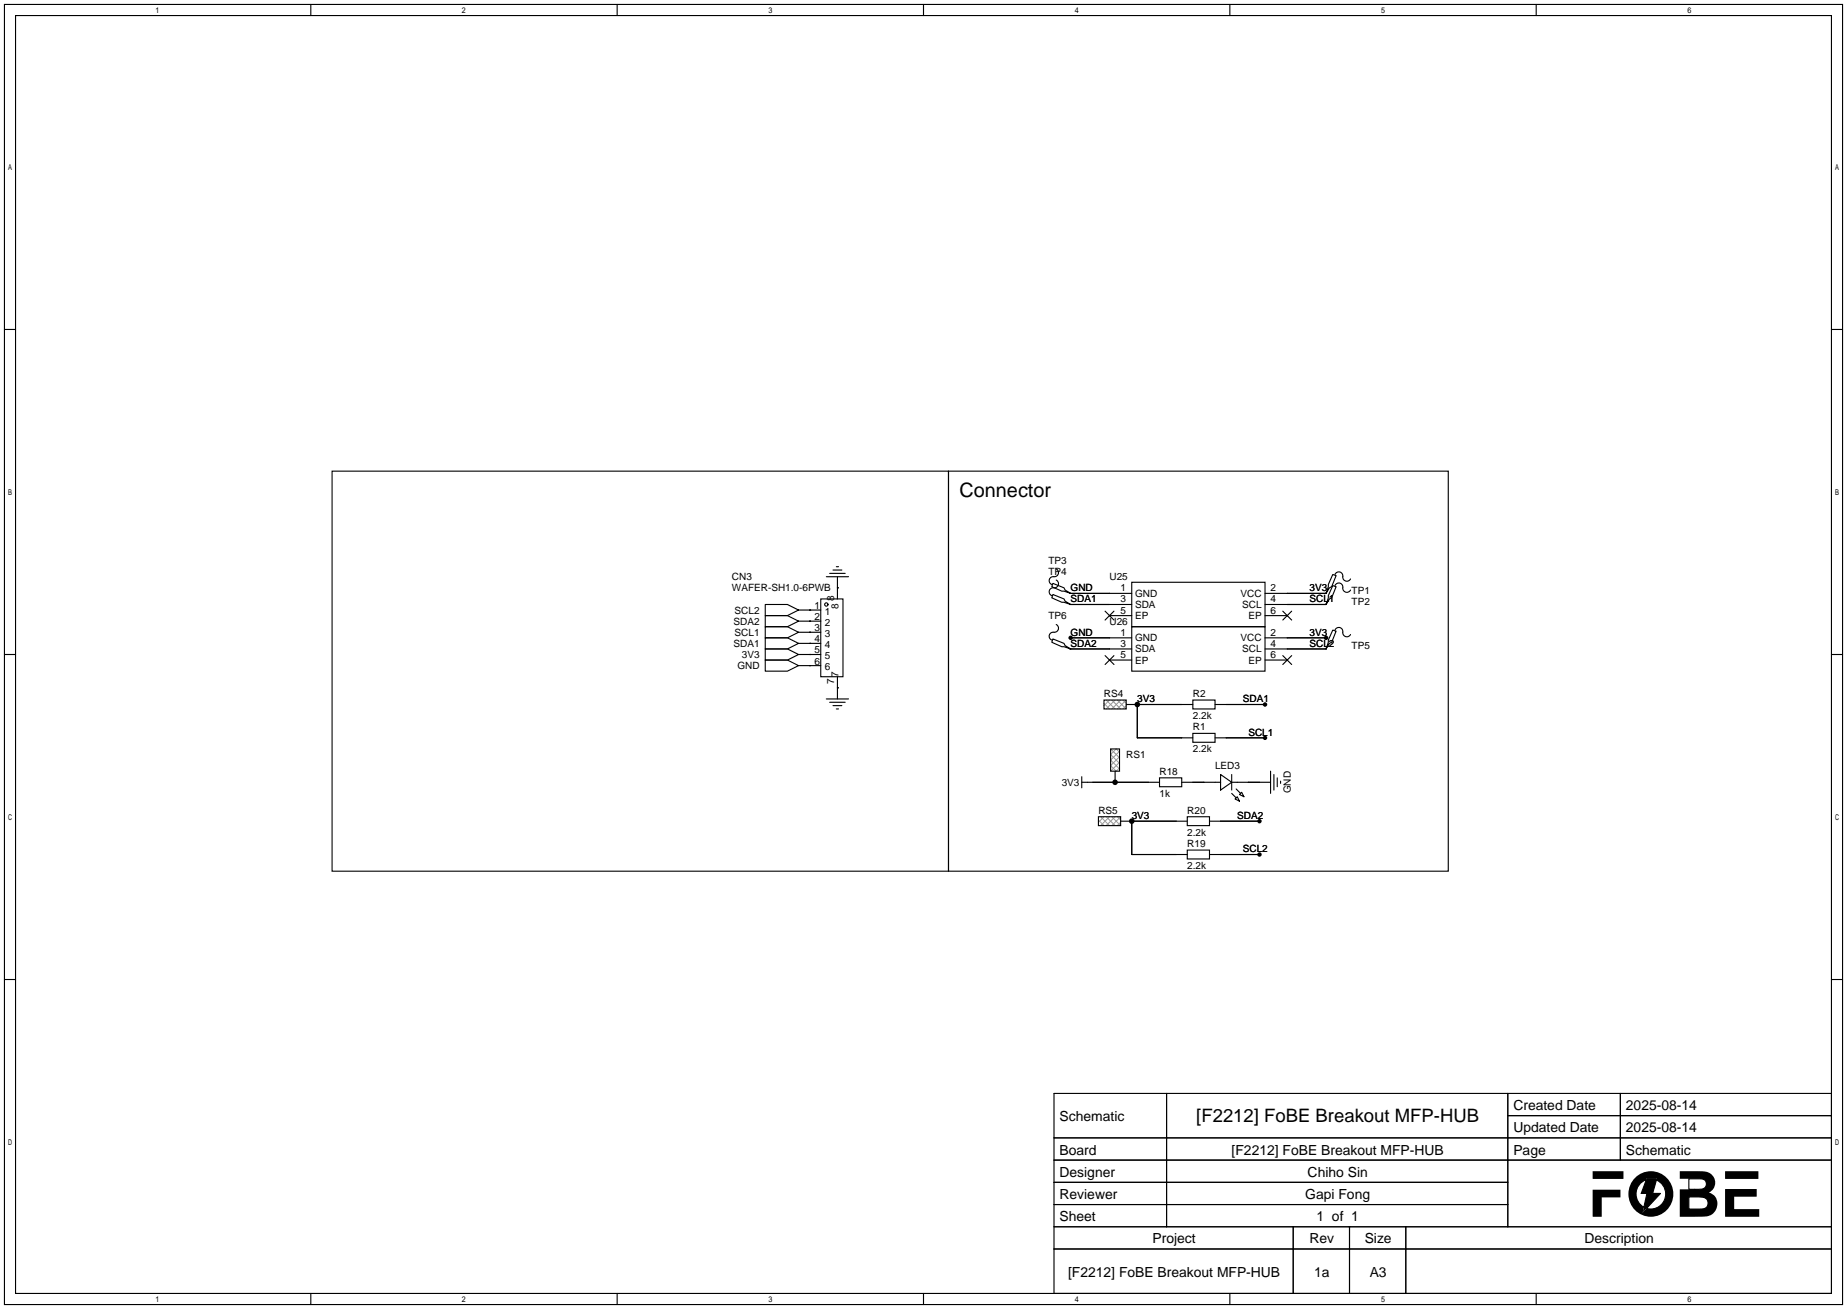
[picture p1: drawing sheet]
<svg xmlns="http://www.w3.org/2000/svg" width="422mm" height="299mm" viewBox="0 0 422 299" stroke-linecap="round" stroke-linejoin="round" font-family="sans-serif">
<g fill="#000">
<path d="M364.2 271.9h6.4v1.8h-4.3v4.4h-2.1zM364.2 267.7h7.1v1.8h-7.1zM376.7 269.3h2.2l-.9 3.5h1.8l-4.1 4.4 1-4.4h-1.4zM394.5 271.8h7.3v1.7h-5.2v2.9h5.7v1.7h-7.8zM394.5 267.7h7.6v1.8h-7.6z"/>
<path d="M372.4 272.9a5.2 5.2 0 0 0 10.3 0 5.2 5.2 0 0 0-10.3 0zM375 270.6l1.5-1 .2-.3h2.2l-.1 .4a3.4 3.4 0 0 1 2 4.3 3.4 3.4 0 0 1-4.2 2.2l-.9 1 .2-1.2a3.5 3.5 0 0 1-.9-5.4z"/>
<path d="M384.2 267.7v1.7l4.4 .1a1.26 1.26 0 0 1 1.6 1.2 1.26 1.26 0 0 1-1.6 1.1l-4.4 .1v6.2h3.5a7.2 7.2 0 0 0 3.9-.5 2.97 2.97 0 0 0 .7-4.1l-.5-.4-1-.5a2.6 2.6 0 0 0 1.3-3.2 2.6 2.6 0 0 0-3-1.7zM386.2 273.6h1.7a2.43 2.43 0 0 1 2.6 .9v1.2l-.6 .5-3.7 .2z"/>
<circle cx="244.9" cy="145.8" r=".51"/>
<circle cx="303.3" cy="145.8" r=".51"/>
<circle cx="255" cy="178.8" r=".63"/>
<circle cx="260.1" cy="161" r=".63"/>
<circle cx="289.3" cy="161" r=".51"/>
<circle cx="289.3" cy="168.7" r=".51"/>
<circle cx="258.8" cy="187.7" r=".63"/>
<circle cx="288" cy="195.3" r=".51"/>
<circle cx="288" cy="187.7" r=".51"/>
</g>
<g fill="none" stroke="#000" stroke-width=".25">
<path d="M1 1h420.4v297.2h-420.4zM3.6 3.6h415.2v292.1h-415.2zM71.1 1v2.6M141.1 1v2.6M211.2 1v2.6M281.3 1v2.6M351.3 1v2.6M1 75.3h2.6M418.8 75.3h2.6M75.9 107.7h141v91.4h-141zM216.9 107.7h114.3v91.4h-114.3zM175 138.2h5.1l2.5 1.2-2.5 1.3h-5.1z"/>
<path d="M182.6 139.4h5.1M185.2 139.4h.1M187.7 136.9h5.1v17.8h-5.1zM189 131.8h5.1M189.7 131.1h3.6M190.5 130.3h2M191.3 129.5h.5M191.5 134.4h.1M191.5 131.8v5.1M240.8 133.3l2.5 1.1 .3 .5 1.3 .7-1.6-.5h-.5l-2.3-1zM240.8 135.9l2.5 1 .3 .5 1.3 .8-1.6-.5h-.5l-2.3-1zM241.6 130a.98 .98 0 0 1 .4 1.3 .98 .98 0 0 1-1.3 .5 .93 .93 0 0 0-.8 .8 .93 .93 0 0 0 .6 1"/>
<path d="M241.6 132.6a.98 .98 0 0 1 .4 1.3 .98 .98 0 0 1-1.3 .5 .93 .93 0 0 0-.8 .8 .93 .93 0 0 0 .6 .9M244.6 138.2h14.2M244.6 135.6h14.2M252.7 139.7l2.1 2M254.8 139.7l-2.1 2M258.8 133.1h30.5v10.2h-30.5zM289.3 138.2h14M289.3 135.6h14M293.4 139.7l2 2M295.4 139.7l-2 2M303.3 135.4v.2M303.3 137.9v.3"/>
<path d="M304.8 131.3l.8 .3-1.1 2.5-.5 .3-.7 1.2 .5-1.5v-.5zM304.8 133.9l.8 .2-1.1 2.6-.5 .2-.7 1.3 .5-1.5v-.6zM305.3 131.3a.93 .93 0 0 1 1.1-.5 .93 .93 0 0 1 .7 1 .94 .94 0 0 0 .7 1 .94 .94 0 0 0 1.1-.5M305.3 133.9a.93 .93 0 0 1 1.1-.6 .93 .93 0 0 1 .7 1.1 .94 .94 0 0 0 .7 1 .94 .94 0 0 0 1.1-.5M1 149.6h2.6M175 140.7h5.1l2.5 1.3-2.5 1.3h-5.1zM175 143.3h5.1l2.5 1.2-2.5 1.3h-5.1zM175 145.8h5.1l2.5 1.3-2.5 1.2h-5.1zM175 150.9h5.1l2.5 1.2-2.5 1.3h-5.1zM175 148.3h5.1l2.5 1.3-2.5 1.3h-5.1zM182.6 149.6h5.1M182.6 142h5.1"/>
<path d="M182.6 144.5h5.1M182.6 147.1h5.1M182.6 152.1h5.1M185.2 142h.1M185.2 144.5h.1M185.2 147.1h.1M185.2 152.1h.1M185.2 149.6h.1M189 159.8h5.1M191.5 157.2h.1M191.5 154.7v5.1M240.8 146l2.5 1.1 .3 .5 1.3 .7-1.6-.5h-.5l-2.3-1z"/>
<path d="M241.6 142.7a.98 .98 0 0 1 .4 1.3 .98 .98 0 0 1-1.3 .5 .93 .93 0 0 0-.8 .8 .93 .93 0 0 0 .6 1M244.6 148.3h14.2M244.9 145.8h13.9M252.7 149.9l2.1 2M253.7 140.7h5.1M253.7 150.9h5.1M254.8 149.9l-2.1 2M258.8 143.3h30.5v10.1h-30.5zM289.3 140.7h5.1M289.3 148.3h14M289.3 145.8h14M289.3 150.9h5.1"/>
<path d="M293.4 149.9l2 2M295.4 149.9l-2 2M303.3 148.1v.2M304.8 144l.8 .3-1.1 2.5-.5 .3-.7 1.2 .5-1.5v-.5zM305.3 144a.93 .93 0 0 1 1.1-.5 .93 .93 0 0 1 .7 1 .94 .94 0 0 0 .7 1 .94 .94 0 0 0 1.1-.5M418.8 149.6h2.6M189.7 160.5h3.6M190.5 161.3h2M191.3 162.1h.5M247.4 178.8h17.8M247.4 177.5v2.6M252.5 160h5.1v2.1h-5.1z"/>
<path d="M254 171.2h2v5.1h-2zM255 176.3v2.5M257.6 161h15.2M260.1 161v7.7h12.7M265.2 177.8h5.1v2h-5.1zM270.3 178.8h8.8M272.8 167.6h5.1v2.1h-5.1zM272.8 160h5.1v2.1h-5.1zM277.9 168.7h11.4M277.9 161h11.4M279.1 177l2.6 1.8-2.6 1.8zM281.7 178.8h8.9"/>
<path d="M281.7 177v3.6M290.6 176.3v5.1M291.3 177v3.6M292.1 177.8v2M292.9 178.6v.5M251.2 186.7h5.1v2h-5.1zM256.3 187.7h15.2M258.8 187.7v7.6h12.7M271.5 194.3h5.1v2h-5.1zM271.5 186.7h5.1v2h-5.1zM276.6 195.3h11.4M276.6 187.7h11.4"/>
<path d="M281.7 181.4l1 1M282.4 182.6l.6-.5 .5 1zM282.7 180.3l1 1.1M283.5 181.6l.5-.5 .5 1zM1 223.9h2.6M418.8 223.9h2.6M241 249.9h177.8v45.8h-177.8zM266.8 249.9v30.5M344.8 249.9v30.5M344.8 255h74M370.6 249.9v15.3M241 260.1h177.8"/>
<path d="M241 265.2h177.8M241 270.3h103.8M241 275.3h103.8M375 270.6l1.5-.9-1.2 3.1h1.3l-.7 3.2a3.5 3.5 0 0 1-.9-5.4zM378.8 269.7a3.4 3.4 0 0 1 2 4.3 3.4 3.4 0 0 1-4.2 2.2l3.2-3.4h-1.8zM386.2 273.6h3.1a1.36 1.36 0 0 1 1.3 1.5 1.36 1.36 0 0 1-1.5 1.3h-2.9zM386.2 269.4l2.4 .1a1.26 1.26 0 0 1 1.6 1.2 1.26 1.26 0 0 1-1.6 1.1l-2.4 .1zM71.1 295.7v2.5M141.1 295.7v2.5M211.2 295.7v2.5M241 280.4h177.8M241 285.5h177.8"/>
<path d="M281.3 295.7v2.5M295.8 280.4v15.3M308.6 280.4v15.3M321.5 280.4v15.3M351.3 295.7v2.5"/>
<circle cx="189" cy="138.2" r=".38"/>
</g>
<g fill="none" stroke="#999" stroke-width=".23">
<path d="M252.5 160.8l1.2 1.3M253 160l2 2.1M253.7 160l-1.2 1.3M254 171.2l2 2M254.3 160l2 2.1M255 160l-2 2.1M255.5 160l2.1 2.1M256 172l-.7-.8-1.3 1.3 2 2M256 171.7l-2 2 2 2.1M256 173l-2 2 1.3 1.3 .7-.8M256 174.2l-2 2.1M256.3 160l-2 2.1"/>
<path d="M256.8 160l.8 .8M257.6 160l-2.1 2.1M257.6 161.3l-.8 .8M251.2 187.5l1.3 1.2M251.7 186.7l2 2M252.5 186.7l-1.3 1.3M253 186.7l2 2M253.7 186.7l-2 2M254.3 186.7l2 2M255 186.7l-2 2M255.5 186.7l.8 .8M256.3 186.7l-2 2"/>
<path d="M256.3 188l-.8 .7"/>
</g>
<text font-size="4.5" x="219.5" y="113.5">Connector</text>
<text font-size="4.2" x="273.6" y="256.5">[F2212] FoBE Breakout MFP-HUB</text>
<g font-size="3.2">
<text x="242.3" y="256.3">Schematic</text>
<text x="346.1" y="253.7">Created Date</text>
<text x="371.8" y="253.7">2025-08-14</text>
<text x="242.3" y="263.9">Board</text>
<text x="281.7" y="263.9">[F2212] FoBE Breakout MFP-HUB</text>
<text x="346.1" y="258.8">Updated Date</text>
<text x="346.1" y="263.9">Page</text>
<text x="371.8" y="258.8">2025-08-14</text>
<text x="371.8" y="263.9">Schematic</text>
<text x="242.3" y="269">Designer</text>
<text x="299.1" y="269">Chiho Sin</text>
<text x="242.3" y="274.1">Reviewer</text>
<text x="298.5" y="274.1">Gapi Fong</text>
<text x="242.3" y="279.1">Sheet</text>
<text x="301.1" y="279.1">1 of 1</text>
<text x="263.6" y="284.2">Project</text>
<text x="299.5" y="284.2">Rev</text>
<text x="312.1" y="284.2">Size</text>
<text x="362.4" y="284.2">Description</text>
<text x="244.3" y="291.8">[F2212] FoBE Breakout MFP-HUB</text>
<text x="300.6" y="291.8">1a</text>
<text x="313.2" y="291.8">A3</text>
</g>
<g font-size="2.3">
<text x="239.8" y="128.8">TP3</text>
<text x="239.8" y="131.3">TP4</text>
<text x="167.4" y="132.6">CN3</text>
<text x="167.4" y="135.2">WAFER-SH1.0-6PWB</text>
<text x="190.8" y="137.4" transform="rotate(-90 190.8 137.4)">8</text>
<text x="244.9" y="137.7">SDA1</text>
<text x="244.9" y="135.2">GND</text>
<text x="253.7" y="132.6">U25</text>
<text x="256.3" y="137.7">3</text>
<text x="256.3" y="135.2">1</text>
<text x="259.6" y="136.4">GND</text>
<text x="283.7" y="136.4">VCC</text>
<text x="290.6" y="137.7">4</text>
<text x="290.6" y="135.2">2</text>
<text x="299.5" y="135.2">3V3</text>
<text x="299.5" y="137.7">SCL1</text>
<text x="309.1" y="135.7">TP1</text>
<text x="167.8" y="142.8">SDA2</text>
<text x="168" y="140.2">SCL2</text>
<text x="186.3" y="139.2">1</text>
<text x="186.3" y="141.7">2</text>
<text x="188.6" y="140.5">1</text>
<text x="188.6" y="143">2</text>
<text x="191.8" y="139.2" transform="rotate(-90 191.8 139.2)">8</text>
<text x="239.8" y="141.5">TP6</text>
<text x="253.7" y="142.8">U26</text>
<text x="256.3" y="140.2">5</text>
<text x="259.6" y="141.5">EP</text>
<text x="259.6" y="139">SDA</text>
<text x="284.1" y="139">SCL</text>
<text x="285.5" y="141.5">EP</text>
<text x="290.6" y="140.2">6</text>
<text x="309.1" y="138.2">TP2</text>
<text x="167.8" y="147.9">SDA1</text>
<text x="168" y="145.3">SCL1</text>
<text x="186.3" y="144.3">3</text>
<text x="186.3" y="146.8">4</text>
<text x="186.3" y="149.4">5</text>
<text x="188.6" y="145.5">3</text>
<text x="188.6" y="148.1">4</text>
<text x="244.9" y="147.9">SDA2</text>
<text x="244.9" y="145.3">GND</text>
<text x="256.3" y="147.9">3</text>
<text x="256.3" y="145.3">1</text>
<text x="259.6" y="149.1">SDA</text>
<text x="259.6" y="146.6">GND</text>
<text x="283.7" y="146.6">VCC</text>
<text x="284.1" y="149.1">SCL</text>
<text x="290.6" y="147.9">4</text>
<text x="290.6" y="145.3">2</text>
<text x="299.5" y="145.3">3V3</text>
<text x="299.5" y="147.9">SCL2</text>
<text x="309.1" y="148.4">TP5</text>
<text x="168.7" y="152.9">GND</text>
<text x="169.7" y="150.4">3V3</text>
<text x="186.3" y="151.9">6</text>
<text x="188.6" y="150.6">5</text>
<text x="188.6" y="153.2">6</text>
<text x="191.8" y="154.7" transform="rotate(-90 191.8 154.7)">7</text>
<text x="256.3" y="150.4">5</text>
<text x="259.6" y="151.7">EP</text>
<text x="285.5" y="151.7">EP</text>
<text x="290.6" y="150.4">6</text>
<text x="190.8" y="156.4" transform="rotate(-90 190.8 156.4)">7</text>
<text x="252.5" y="159.3">RS4</text>
<text x="260.1" y="160.6">3V3</text>
<text x="272.8" y="159.3">R2</text>
<text x="284.2" y="160.6">SDA1</text>
<text x="272.8" y="166.9">R1</text>
<text x="272.8" y="164.4">2.2k</text>
<text x="257.6" y="173.3">RS1</text>
<text x="272.8" y="172">2.2k</text>
<text x="285.5" y="168.2">SCL1</text>
<text x="242.8" y="179.6">3V3</text>
<text x="265.2" y="177.1">R18</text>
<text x="277.9" y="175.8">LED3</text>
<text x="251.2" y="186">RS5</text>
<text x="265.2" y="182.1">1k</text>
<text x="271.5" y="186">R20</text>
<text x="295.2" y="181.4" transform="rotate(-90 295.2 181.4)">GND</text>
<text x="258.8" y="187.2">3V3</text>
<text x="271.5" y="191">2.2k</text>
<text x="283" y="187.2">SDA2</text>
<text x="271.5" y="193.6">R19</text>
<text x="284.2" y="194.8">SCL2</text>
<text x="271.5" y="198.7">2.2k</text>
</g>
</svg>
